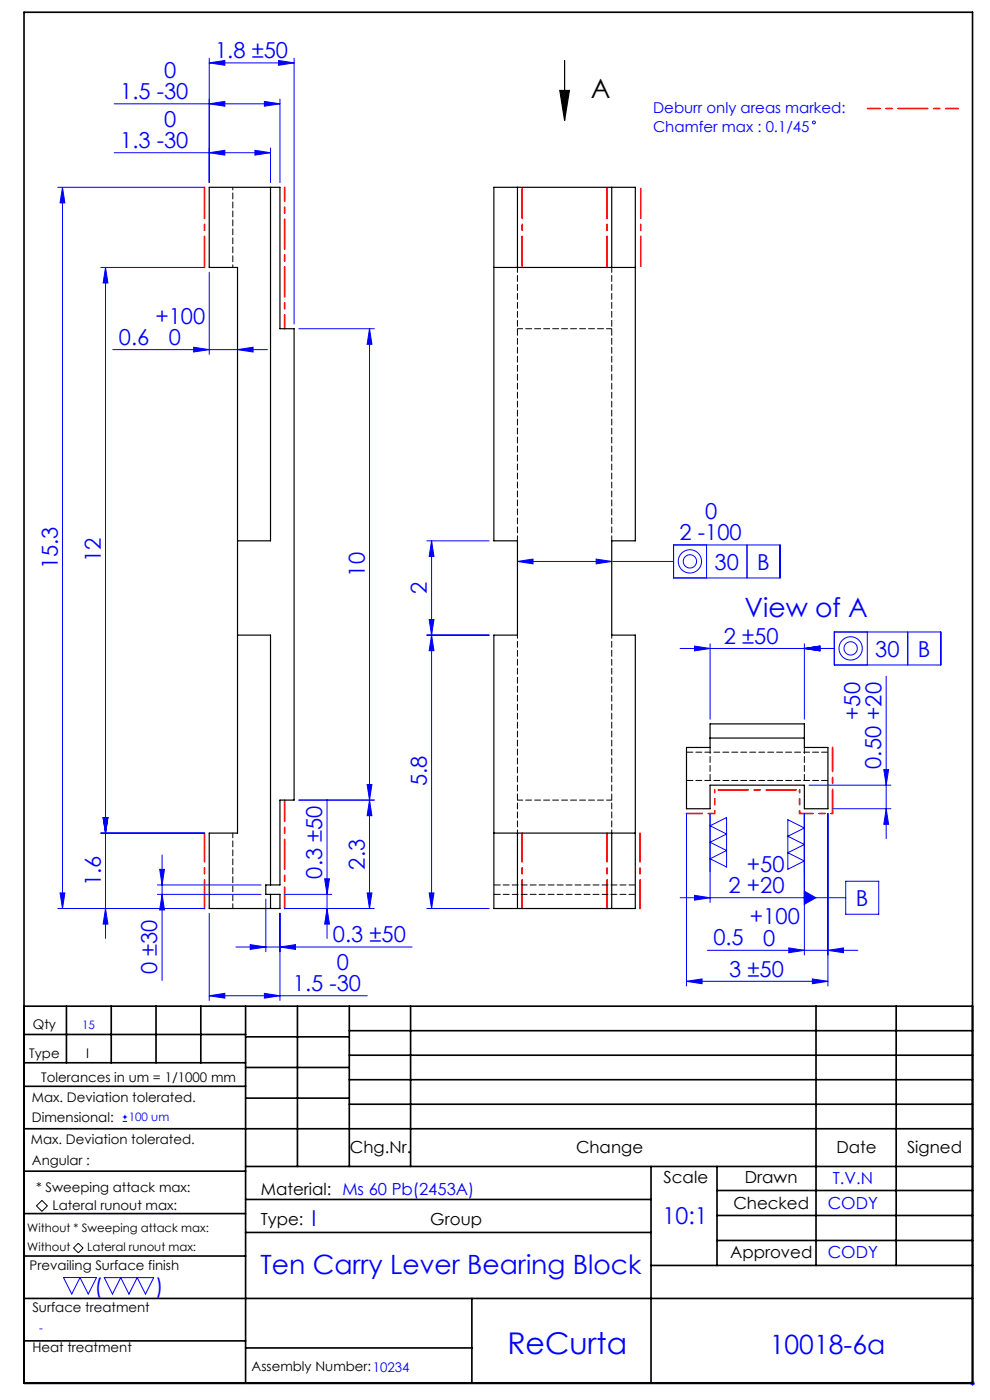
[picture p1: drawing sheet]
<svg xmlns="http://www.w3.org/2000/svg" width="210mm" height="297mm" viewBox="0 0 210 297" stroke-linecap="round" stroke-linejoin="round" font-family="sans-serif">
<g fill="none" stroke="#00f" stroke-width=".21">
<path d="M44.4 13.3l3.3-.5v1zM44.4 12.3v26.4M44.4 13.3h18M59.1 12.8l3.3 .5-3.3 .5zM62.4 12.3v56.4M12.3 39.7h31.1M13.3 39.7v153M13.3 39.7l.5 3.3h-1.1zM24.2 32.4h33.2M24.2 22h35.2M44.4 32.4l3.3-.5v1zM44.4 22l3.3-.5v1z"/>
<path d="M54.1 31.9l3.3 .5-3.3 .5zM56.1 21.5l3.3 .5-3.3 .5zM57.4 31.4v7.3M59.4 21v17.7M21.4 56.7h22M22.4 56.7v142.4M22.4 56.7l.5 3.3h-1zM44.4 57.7v17.5M23.9 74.2h32.8M41.1 73.7l3.3 .5-3.3 .5zM50.4 74.2l3.3-.5v1zM63.4 69.7h16"/>
<path d="M78.4 69.7l.5 3.3h-1zM78.4 69.7v123M90.5 114.7h13.3M91.5 114.7v78M91.5 114.7l.6 3.3h-1.1zM109.8 119.1l3.3-.5v1zM109.8 119.1h33.1M126.5 118.6l3.3 .5-3.3 .5zM142.9 115.6h22.6v7h-22.6zM149.9 115.6v7M158.5 115.6v7M90.5 134.7h13.3"/>
<path d="M91 131.4h1.1l-.6 3.3zM91.5 134.7l.6 3.3h-1.1zM144.3 137.6h32.7M147.3 137.1l3.3 .5-3.3 .5zM150.6 136.6v16M170.6 137.6l3.3-.5v1zM170.6 136.6v16M177 134.1h22.6v7h-22.6zM184 134.1v7M192.6 134.1v7M188 143.4v34.5M21.4 176.7h22"/>
<path d="M21.9 173.4h1l-.5 3.3zM69.4 169.6v29.5M77.9 166.4h1l-.5 3.3zM78.4 169.7l.5 3.3h-1zM79.4 169.7h-16M145.6 172.6v36.6M150.6 172.6v18.9M150.6 175.2l3.5-1.8v10.5l-3.5-1.7 3.5-1.8-3.5-1.7 3.5-1.8zM167.1 173.9l3.5 1.8-3.5 1.7 3.5 1.8-3.5 1.7 3.5 1.8-3.5 1.7zM170.6 172.6v30M171.6 166.6h17.4M175.6 172.6v36.6"/>
<path d="M176.6 171.6h12.4M187.5 163.3h1l-.5 3.3zM188 171.6l.5 3.3h-1zM12.3 192.7h31.1M12.7 189.4h1.1l-.5 3.3zM22.4 192.7l.5 3.3h-1zM33.4 189.7h22M33.4 187.7h22M33.9 184.4h1l-.5 3.3zM34.4 181.4v26.6M34.4 189.7l.5 3.3h-1zM44.4 193.7v18.5"/>
<path d="M56.4 190.7v11.2M59.4 193.7v18.5M60.4 192.7h19M60.4 189.7h10M68.9 186.4h1l-.5 3.3zM69.4 192.7l.5 3.3h-1zM77.9 189.4h1l-.5 3.3zM90.5 192.7h13.3M91 189.4h1.1l-.6 3.3zM144.3 190.5h35.1M147.3 189.9l3.3 .6-3.3 .5zM170.6 189.1l2.5 1.4-2.5 1.4z"/>
<path d="M179.4 187h7v7h-7zM44.4 211.2l3.3-.5v1.1zM44.4 211.2h33.5M50 200.9h37.4M53.1 200.4l3.3 .5-3.3 .5zM56.1 210.7l3.3 .5-3.3 .6zM59.4 200.9l3.3-.5v1zM145.6 208.2l3.3-.5v1zM145.6 208.2h30M150 201.6h32M167.3 201.1l3.3 .5-3.3 .5zM172.3 207.7l3.3 .5-3.3 .5z"/>
<path d="M175.6 201.6l3.3-.5v1zM26 237.9h1M26 237h1M26.5 236.5v.9M13.5 271h7l-1.8 3.5-1.7-3.5-1.8 3.5zM22.1 271h10.5l-1.7 3.5-1.8-3.5-1.7 3.5-1.8-3.5-1.7 3.5zM205.8 293.5h1M205.9 293.1l.7 .7M206.3 293v1M206.6 293.1l-.7 .7"/>
<circle cx="172.7" cy="26" r=".3"/>
<circle cx="146.3" cy="119.1" r="2.47"/>
<circle cx="146.3" cy="119.1" r="1.41"/>
<circle cx="180.4" cy="137.6" r="2.47"/>
<circle cx="180.4" cy="137.6" r="1.41"/>
</g>
<path d="M8.9 254.7l1.2 1.1-1.2 1.2-1.2-1.2zM16.6 263.7l1 1.1-1 1-1-1z" fill="none" stroke="#000" stroke-width=".21"/>
<path d="M118.7 19.2h2.1l-1 6.3zM119.8 12.8v12.7" fill="none" stroke="#000" stroke-width=".25"/>
<g fill="none" stroke="#000" stroke-width=".35">
<path d="M5.1 2.6h201.2v290.9h-201.2zM5.1 213.5h201.2M5.1 219.5h47M14.1 213.5v12M23.6 213.5v12M33.1 213.5v12M42.6 213.5v12M52.1 213.5v80M52.1 220h22M63.1 213.5v34M74.1 218.7h132.2M74.1 213.5v34"/>
<path d="M87.1 213.5v34M173.1 213.5v55M190.1 213.5v55M5.1 239.5h201.2M5.1 230.5h47M5.1 225.5h47M52.1 226.5h22M52.1 233h22M74.1 223.9h132.2M74.1 229.1h132.2M74.1 234.3h132.2M5.1 257.5h47"/>
<path d="M5.1 248.5h47M52.1 247.5h154.2M52.1 254.5h86M138.1 247.5v46M152.1 247.5v21M152.1 252.6h54.2M152.1 257.9h54.2M5.1 275.5h201.2M5.1 266.5h47M52.1 261.5h86M100.1 275.5v18M138.1 268.5h68.2"/>
<path d="M152.1 263.2h54.2M5.1 284.5h47M52.1 286h48"/>
</g>
<path d="M43.4 39.7v17" fill="none" stroke="#f00" stroke-width=".35" stroke-dasharray="15.2 1.3 1.3 1.3" stroke-dashoffset="8.6"/>
<path d="M203.2 23h-19.2" fill="none" stroke="#f00" stroke-width=".35" stroke-dasharray="6.3 1.3 1.3 1.3" stroke-dashoffset="3.7"/>
<path d="M110.8 39.7v17M128.8 39.7v17M135.9 39.7v17" fill="none" stroke="#f00" stroke-width=".35" stroke-dasharray="6.3 1.3 1.3 1.3" stroke-dashoffset="-.2"/>
<path d="M110.8 176.7v16M128.8 176.7v16M135.8 176.7v16M43.4 192.7v-16" fill="none" stroke="#f00" stroke-width=".35" stroke-dasharray="6.3 1.3 1.3 1.3" stroke-dashoffset=".3"/>
<path d="M151.6 172.6v-5M169.6 167.6v5" fill="none" stroke="#f00" stroke-width=".35" stroke-dasharray="6.3 1.3 1.3 1.3" stroke-dashoffset="5.8"/>
<path d="M151.6 167.6h18" fill="none" stroke="#f00" stroke-width=".35" stroke-dasharray="6.3 1.3 1.3 1.3" stroke-dashoffset="-.7"/>
<path d="M145.6 172.6h6" fill="none" stroke="#f00" stroke-width=".35" stroke-dasharray="6.3 1.3 1.3 1.3" stroke-dashoffset="3"/>
<path d="M169.6 172.6h7" fill="none" stroke="#f00" stroke-width=".35" stroke-dasharray="6.3 1.3 1.3 1.3" stroke-dashoffset="3.5"/>
<path d="M176.6 172.6v-14" fill="none" stroke="#f00" stroke-width=".35" stroke-dasharray="6.3 1.3 1.3 1.3" stroke-dashoffset="1.3"/>
<path d="M60.4 169.7v23" fill="none" stroke="#f00" stroke-width=".35" stroke-dasharray="6.3 1.3 1.3 1.3" stroke-dashoffset="1.8"/>
<path d="M60.4 39.7v30" fill="none" stroke="#f00" stroke-width=".35" stroke-dasharray="6.3 1.3 1.3 1.3" stroke-dashoffset="3.4"/>
<path d="M118.7 19.2h2.1l-1 6.3z" fill="#000"/>
<g fill="#00f">
<path d="M170.6 189.1l2.5 1.4-2.5 1.4z"/>
<path d="M109.8 119.1l3.3-.5v1zM126.5 118.6l3.3 .5-3.3 .5zM145.6 208.2l3.3-.5v1zM172.3 207.7l3.3 .5-3.3 .5zM147.3 189.9l3.3 .6-3.3 .5zM167.3 201.1l3.3 .5-3.3 .5zM175.6 201.6l3.3-.5v1z"/>
<path d="M44.4 13.3l3.3-.5v1zM59.1 12.8l3.3 .5-3.3 .5z"/>
<path d="M41.1 73.7l3.3 .5-3.3 .5zM50.4 74.2l3.3-.5v1zM44.4 32.4l3.3-.5v1zM54.1 31.9l3.3 .5-3.3 .5zM44.4 211.2l3.3-.5v1.1zM56.1 210.7l3.3 .5-3.3 .6zM53.1 200.4l3.3 .5-3.3 .5zM59.4 200.9l3.3-.5v1z"/>
<path d="M44.4 22l3.3-.5v1zM56.1 21.5l3.3 .5-3.3 .5z"/>
<path d="M77.9 166.4h1l-.5 3.3zM78.4 69.7l.5 3.3h-1z"/>
<path d="M91.5 134.7l.6 3.3h-1.1zM91 189.4h1.1l-.6 3.3zM91.5 114.7l.6 3.3h-1.1zM91 131.4h1.1l-.6 3.3zM187.5 163.3h1l-.5 3.3zM188 171.6l.5 3.3h-1z"/>
<path d="M21.9 173.4h1l-.5 3.3zM22.4 192.7l.5 3.3h-1zM22.4 56.7l.5 3.3h-1zM21.9 173.4h1l-.5 3.3zM78.4 169.7l.5 3.3h-1zM77.9 189.4h1l-.5 3.3zM68.9 186.4h1l-.5 3.3zM69.4 192.7l.5 3.3h-1zM33.9 184.4h1l-.5 3.3zM34.4 189.7l.5 3.3h-1zM13.3 39.7l.5 3.3h-1.1zM12.7 189.4h1.1l-.5 3.3z"/>
<path d="M147.3 137.1l3.3 .5-3.3 .5zM170.6 137.6l3.3-.5v1zM170.6 137.6l3.3-.5v1z"/>
</g>
<g fill="none" stroke="#000" stroke-width=".25">
<path d="M44.4 39.7h15v30h3v100h-3v18h-3v2h3v3h-15v-16h6v-120h-6zM57.4 39.7v75h-7M104.8 39.7h30v75h-5v20h5v58h-30v-58h5v-20h-5zM109.8 39.7v17M129.8 39.7v17M104.8 56.7h30M50.4 134.7h7v53M150.6 153.6h20v5h5v13h-5v-5h-20v5h-5v-13h5zM150.6 156.6h20M104.8 176.7h30M109.8 176.7v16M129.8 176.7v16"/>
<path d="M57.4 189.7v3"/>
</g>
<path d="M145.6 159.6h30M145.6 165.6h30M104.8 187.7h30M104.8 189.7h30" fill="none" stroke="#000" stroke-width=".21" stroke-dasharray="1.3 .6" stroke-dashoffset="-.1"/>
<path d="M109.8 56.7v58M129.8 56.7v58M109.8 69.7h20M109.8 169.7h20" fill="none" stroke="#000" stroke-width=".21" stroke-dasharray="1.3 .6" stroke-dashoffset=".2"/>
<path d="M109.8 134.7v42M129.8 134.7v42" fill="none" stroke="#000" stroke-width=".21" stroke-dasharray="1.3 .6" stroke-dashoffset=".6"/>
<path d="M49.4 176.7v16" fill="none" stroke="#000" stroke-width=".21" stroke-dasharray="1.3 .6" stroke-dashoffset=".3"/>
<path d="M49.4 39.7v17" fill="none" stroke="#000" stroke-width=".21" stroke-dasharray="1.3 .6" stroke-dashoffset=".7"/>
<path d="M150.6 158.6v7M170.6 158.6v7" fill="none" stroke="#000" stroke-width=".21" stroke-dasharray="1.3 .6"/>
<text font-size="6.3" fill="#00f" x="107.6" y="287.3">ReCurta</text>
<text font-size="5.6" x="125.3" y="20.8">A</text>
<g font-size="5.6" fill="#00f">
<text x="157.9" y="130.9">View of A</text>
<text x="55.3" y="270.2">Ten Carry Lever Bearing Block</text>
<text x="163.3" y="287.2">10018-6a</text>
</g>
<text font-size="4.9" fill="#00f" x="140.6" y="259.7">10:1</text>
<g font-size="4.7" fill="#00f">
<text x="34.8" y="16.5">0</text>
<text x="45.6" y="12.3">1.8 ±50</text>
<text x="25.5" y="21">1.5 -30</text>
<text x="34.8" y="26.9">0</text>
<text x="25.5" y="31.3">1.3 -30</text>
<text x="33" y="68.6">+100</text>
<text x="25.2" y="73.1">0.6</text>
<text x="35.8" y="73.2">0</text>
<text x="149.6" y="110.1">0</text>
<text x="21.4" y="119.3" transform="rotate(-90 21.4 119.3)">12</text>
<text x="144.2" y="114.5">2 -100</text>
<text x="12.2" y="120.8" transform="rotate(-90 12.2 120.8)">15.3</text>
<text x="77.4" y="122.3" transform="rotate(-90 77.4 122.3)">10</text>
<text x="151.6" y="120.9">30</text>
<text x="160.6" y="120.9">B</text>
<text x="90.5" y="126.1" transform="rotate(-90 90.5 126.1)">2</text>
<text x="153.5" y="136.6">2 ±50</text>
<text x="185.7" y="139.3">30</text>
<text x="194.7" y="139.3">B</text>
<text x="182.4" y="152.7" transform="rotate(-90 182.4 152.7)">+50</text>
<text x="90.5" y="166.8" transform="rotate(-90 90.5 166.8)">5.8</text>
<text x="186.9" y="163.1" transform="rotate(-90 186.9 163.1)">0.50 +20</text>
<text x="77.4" y="184.5" transform="rotate(-90 77.4 184.5)">2.3</text>
<text x="158.4" y="184.9">+50</text>
<text x="21.4" y="188" transform="rotate(-90 21.4 188)">1.6</text>
<text x="68.4" y="186.4" transform="rotate(-90 68.4 186.4)">0.3 ±50</text>
<text x="154.5" y="189.4">2 +20</text>
<text x="159.1" y="196.1">+100</text>
<text x="181.6" y="192.2">B</text>
<text x="70.6" y="199.9">0.3 ±50</text>
<text x="151.3" y="200.5">0.5</text>
<text x="161.9" y="200.6">0</text>
<text x="33.4" y="206.7" transform="rotate(-90 33.4 206.7)">0 ±30</text>
<text x="71.4" y="205.7">0</text>
<text x="154.7" y="207.2">3 ±50</text>
<text x="62.1" y="210.2">1.5 -30</text>
<text x="66.1" y="260">I</text>
<text x="20" y="274.5">(</text>
<text x="33" y="274.5">)</text>
</g>
<g font-size="3.5">
<text x="74.2" y="244.7">Chg.Nr.</text>
<text x="122.2" y="244.7">Change</text>
<text x="177.4" y="244.7">Date</text>
<text x="192.4" y="244.7">Signed</text>
<text x="140.8" y="250.9">Scale</text>
<text x="158" y="250.9">Drawn</text>
<text x="55.3" y="253.5">Material: Ms 60 Pb(2453A)</text>
<text x="155.6" y="256.4">Checked</text>
<text x="55.3" y="259.8">Type:</text>
<text x="91.3" y="259.8">Group</text>
<text x="154.9" y="266.9">Approved</text>
</g>
<g font-size="3.5" fill="#00f">
<text x="176.6" y="251.1">T.V.N</text>
<text x="175.6" y="256.6">CODY</text>
<text x="175.6" y="267">CODY</text>
</g>
<g font-size="3.2" fill="#00f">
<text x="138.6" y="23.9">Deburr only areas marked:</text>
<text x="138.6" y="28.1">Chamfer max : 0.1/45</text>
</g>
<g font-size="2.8">
<text x="7" y="218.4">Qty</text>
<text x="6.2" y="224.5">Type</text>
<text x="18.2" y="224.5">I</text>
<text x="6.8" y="233.7">Max. Deviation tolerated.</text>
<text x="8.8" y="229.4">Tolerances in um = 1/1000 mm</text>
<text x="6.8" y="238.1">Dimensional:</text>
<text x="6.6" y="242.8">Max. Deviation tolerated.</text>
<text x="6.8" y="247.1">Angular :</text>
<text x="7.6" y="252.9">* Sweeping attack max:</text>
<text x="11.2" y="256.7">Lateral runout max:</text>
<text x="6.3" y="269.5">Prevailing Surface finish</text>
<text x="6.9" y="278.3">Surface treatment</text>
<text x="6.9" y="286.7">Heat treatment</text>
<text x="53.4" y="290.9">Assembly Number:10234</text>
</g>
<g font-size="2.5" fill="#00f">
<text x="17.4" y="218.3">15</text>
<text x="27.3" y="237.9">100 um</text>
<text x="8.3" y="282.6">-</text>
</g>
<g font-size="2.5">
<text x="5.8" y="261.4">Without * Sweeping attack max:</text>
<text x="5.8" y="265.4">Without</text>
<text x="18.5" y="265.3">Lateral runout max:</text>
</g>
</svg>
